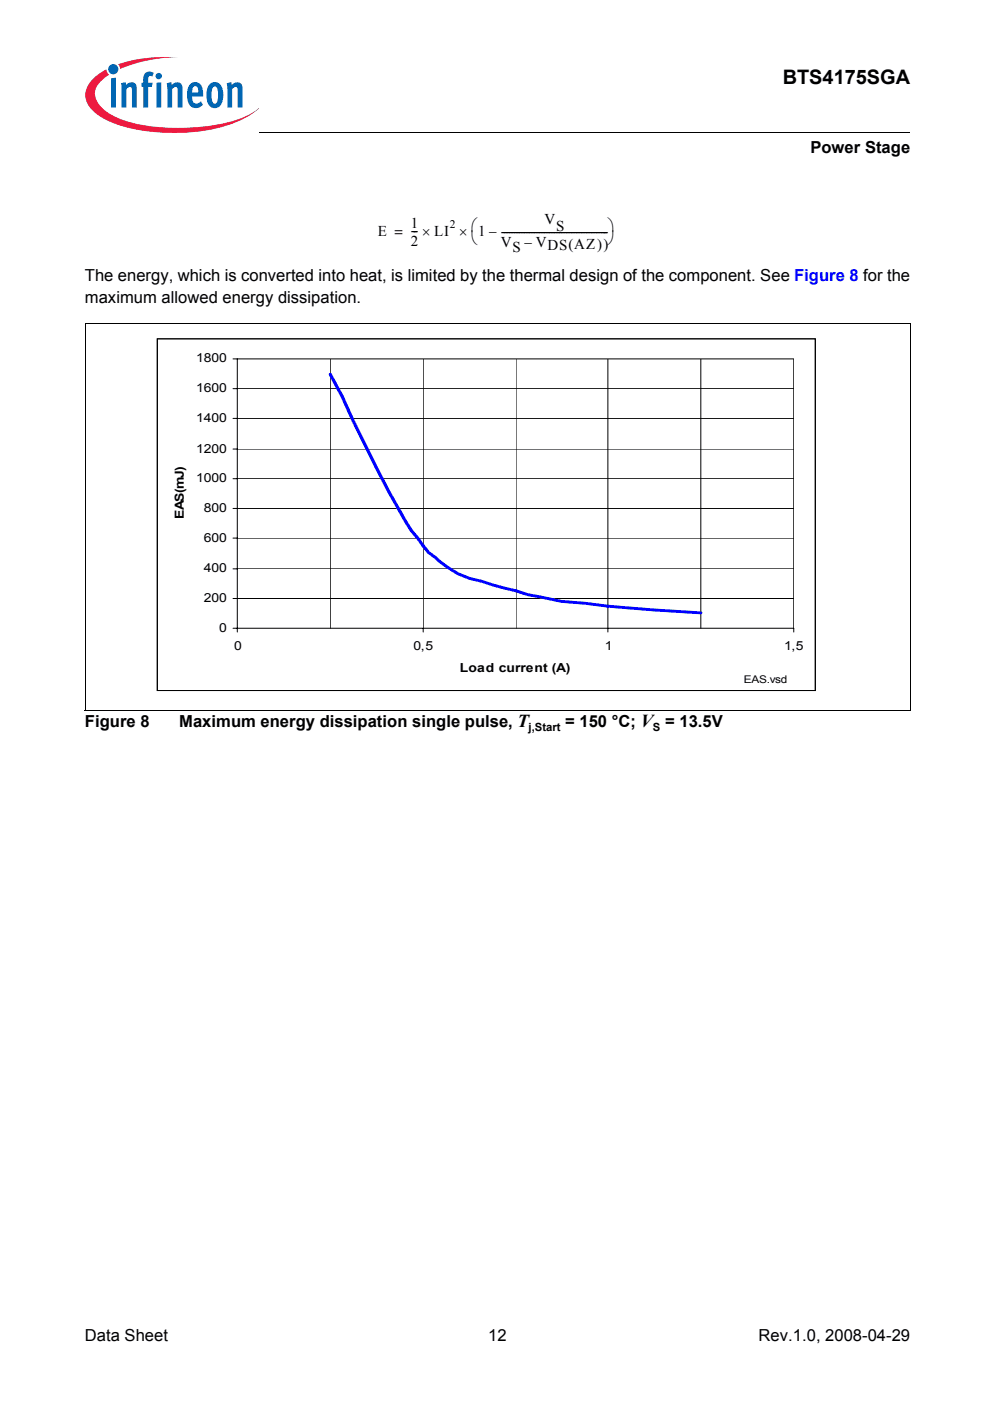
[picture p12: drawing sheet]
<svg xmlns="http://www.w3.org/2000/svg" width="210mm" height="297mm" viewBox="0 0 210 297" stroke-linecap="round" stroke-linejoin="round" font-family="sans-serif">
<circle cx="24" cy="14.7" r="1.08" fill="#0166b3"/>
<g fill="#ed1a40">
<path d="M25 13.6l.8-.2a32.4 32.4 0 0 1 12-1.3 31.9 31.9 0 0 0-11.7 2.3l-.6 .2z"/>
<path d="M19.5 16.9a11.1 11.1 0 0 1 3.1-2.2l.1 .6 .4 .5a4.9 4.9 0 0 0-3 4.3 6.3 6.3 0 0 0 3.9 4.4 31.8 31.8 0 0 0 15.4 2.6 31.6 31.6 0 0 0 13.9-3l1.6-1.2a19.6 19.6 0 0 1-10.3 4.6 41.9 41.9 0 0 1-20.4-1.3 10.1 10.1 0 0 1-5.7-4.3 4.2 4.2 0 0 1 1-5z"/>
</g>
<g fill="#0166b3">
<path d="M23.5 16.6l1.1-.1v6.3h-1.1z"/>
<path d="M25.6 17.7l1-.3 .1 .6a1.21 1.21 0 0 1 1.5-.5 1.21 1.21 0 0 1 .8 1.3v4h-1l-.1-4.1a.41 .41 0 0 0-.6-.2l-.5 .4v3.9h-1z"/>
<path d="M30.9 15.4l.7-.2 .8 .1 .2 .2-.3 .7h-.1a.47 .47 0 0 0-.7 .2l-.1 1.1h1l-.2 .9h-.8v4.4h-1v-4.4h-.4v-.9h.4v-.7a1.75 1.75 0 0 1 .5-1.4z"/>
<path d="M35.3 17.7l1-.3 .1 .6a1.21 1.21 0 0 1 1.5-.5 1.21 1.21 0 0 1 .8 1.3v4h-1l-.1-4.1a.41 .41 0 0 0-.6-.2l-.5 .4v3.9h-1z"/>
<path d="M48.1 17.7l.9-.3 .1 .6a1.21 1.21 0 0 1 1.5-.5 1.21 1.21 0 0 1 .8 1.3v4h-1v-4.1a.41 .41 0 0 0-.7-.2l-.5 .4v3.9h-1z"/>
<path d="M33 16.1a.67 .67 0 0 1 1.3 0 .67 .67 0 0 1-1.3 0zM33.1 17.6l1.1-.2v5.4h-1.1z"/>
<path d="M40.4 17.8a1.58 1.58 0 0 1 1.7-.2 1.58 1.58 0 0 1 .9 1.5l.1 1.4h-2.4a1.08 1.08 0 0 0 .3 1.1 1.08 1.08 0 0 0 1.1 .2l.5-.3 .4 .7a1.87 1.87 0 0 1-2.2 .6 1.87 1.87 0 0 1-1.1-1.9v-1.7l.3-.8zM41 18.5l-.3 1.1h1.3v-.7a.58 .58 0 0 0-.4-.6 .58 .58 0 0 0-.6 .2z"/>
<path d="M44.6 17.7a1.75 1.75 0 0 1 1.9 0 1.75 1.75 0 0 1 .8 1.7v1.3a1.95 1.95 0 0 1-2.3 2.1 2.91 2.91 0 0 1-1.2-3.2 2.77 2.77 0 0 1 .8-1.9zM45.2 18.5a4.3 4.3 0 0 0 0 3.4l.4 .1a1.53 1.53 0 0 0 .6-1.9v-.4a1.18 1.18 0 0 0-.7-1.4z"/>
</g>
<path d="M18 29h46v5h-46z" fill="#fff"/>
<path d="M55 28v.1z" fill="#000"/>
<path d="M55 28h137.9" fill="none" stroke="#000" stroke-width=".21"/>
<path d="M33.4 71.8h139.5v74.6h-139.5z" fill="#fff"/>
<path d="M33.4 71.8h139.5v74.6h-139.5z" fill="none" stroke="#000" stroke-width=".22"/>
<g fill="none" stroke="#000" stroke-width=".21">
<path d="M18 68.6h175M18 68.6v82.1M49.4 76.1h118.9v57.9M50.3 76.1v57.9M70 76.1v57.1M89.7 76.1v57.9M109.4 76.1v57.1M128.9 76.1v57.9M148.6 76.1v57.1M192.9 68.6v82.1M49.4 95.2h118.9M49.4 88.7h118.9"/>
<path d="M49.4 82.4h118.9M49.4 114.1h118.9M49.4 107.8h118.9M49.4 101.5h118.9M49.4 126.9h118.9M49.4 120.6h118.9M49.4 133.2h118.9M18 150.7h174.9"/>
</g>
<path d="M70 79.4l2.5 4.6a230.7 230.7 0 0 0 14.7 28.5l3.7 4.6a43.4 43.4 0 0 0 6.1 4.5l2.6 1 9.8 2.7 2.5 .8 7.1 1.4 5.1 .4a330.1 330.1 0 0 0 24.5 2" fill="none" stroke="#00f" stroke-width=".65"/>
<text font-size="4.2" x="165.9" y="17.8">BTS4175SGA</text>
<g font-size="3.5">
<text x="171.8" y="32.5">Power Stage</text>
<text x="18" y="59.6">The energy, which is converted into heat, is limited by the thermal design of the component. See Figure 8 for the</text>
<text x="18" y="64.2">maximum allowed energy dissipation.</text>
<text x="18" y="154.1">Figure 8</text>
<text x="38" y="154.1">Maximum energy dissipation single pulse, T</text>
<text x="119.8" y="154.1">= 150 °C; V = 13.5V</text>
<text x="18" y="284.4">Data Sheet</text>
<text x="103.5" y="284.4">12</text>
<text x="160.8" y="284.4">Rev.1.0, 2008-04-29</text>
</g>
<g font-size="3.2">
<text x="115.5" y="47.5">V</text>
<text x="80.1" y="50.1">E = -- × LI ×</text>
<text x="87.1" y="48.3">1</text>
<text x="87.1" y="52.2">2</text>
<text x="99.9" y="51.7">⎝</text>
<text x="99.9" y="49">⎛</text>
<text x="101.4" y="50.1">1 – ------------------------------------------</text>
<text x="106.2" y="52.4">V</text>
<text x="108.7" y="53.3">S</text>
<text x="111.2" y="52.4">– VDS(AZ))⎠</text>
<text x="117.9" y="49">S</text>
<text x="128.9" y="49">⎞</text>
</g>
<g font-size="2.6">
<text x="41.6" y="76.9">1800</text>
<text x="41.6" y="83.2">1600</text>
<text x="41.6" y="89.5">1400</text>
<text x="41.6" y="95.9">1200</text>
<text x="41.6" y="102.3">1000</text>
<text x="39" y="110" transform="rotate(-90 39 110)">EAS(mJ)</text>
<text x="43.2" y="108.6">800</text>
<text x="43.2" y="114.9">600</text>
<text x="43.2" y="121.3">400</text>
<text x="43.2" y="127.7">200</text>
<text x="46.4" y="133.9">0</text>
<text x="49.6" y="137.8">0</text>
<text x="87.7" y="137.8">0,5</text>
<text x="128.2" y="137.8">1</text>
<text x="166.2" y="137.8">1,5</text>
<text x="97.5" y="142.6">Load current (A)</text>
</g>
<text font-size="2.5" x="95.4" y="48.3">2</text>
<g font-size="2.4">
<text x="112.1" y="155">j,Start</text>
<text x="138.4" y="155">S</text>
</g>
<text font-size="2.2" x="157.7" y="144.8">EAS.vsd</text>
</svg>
